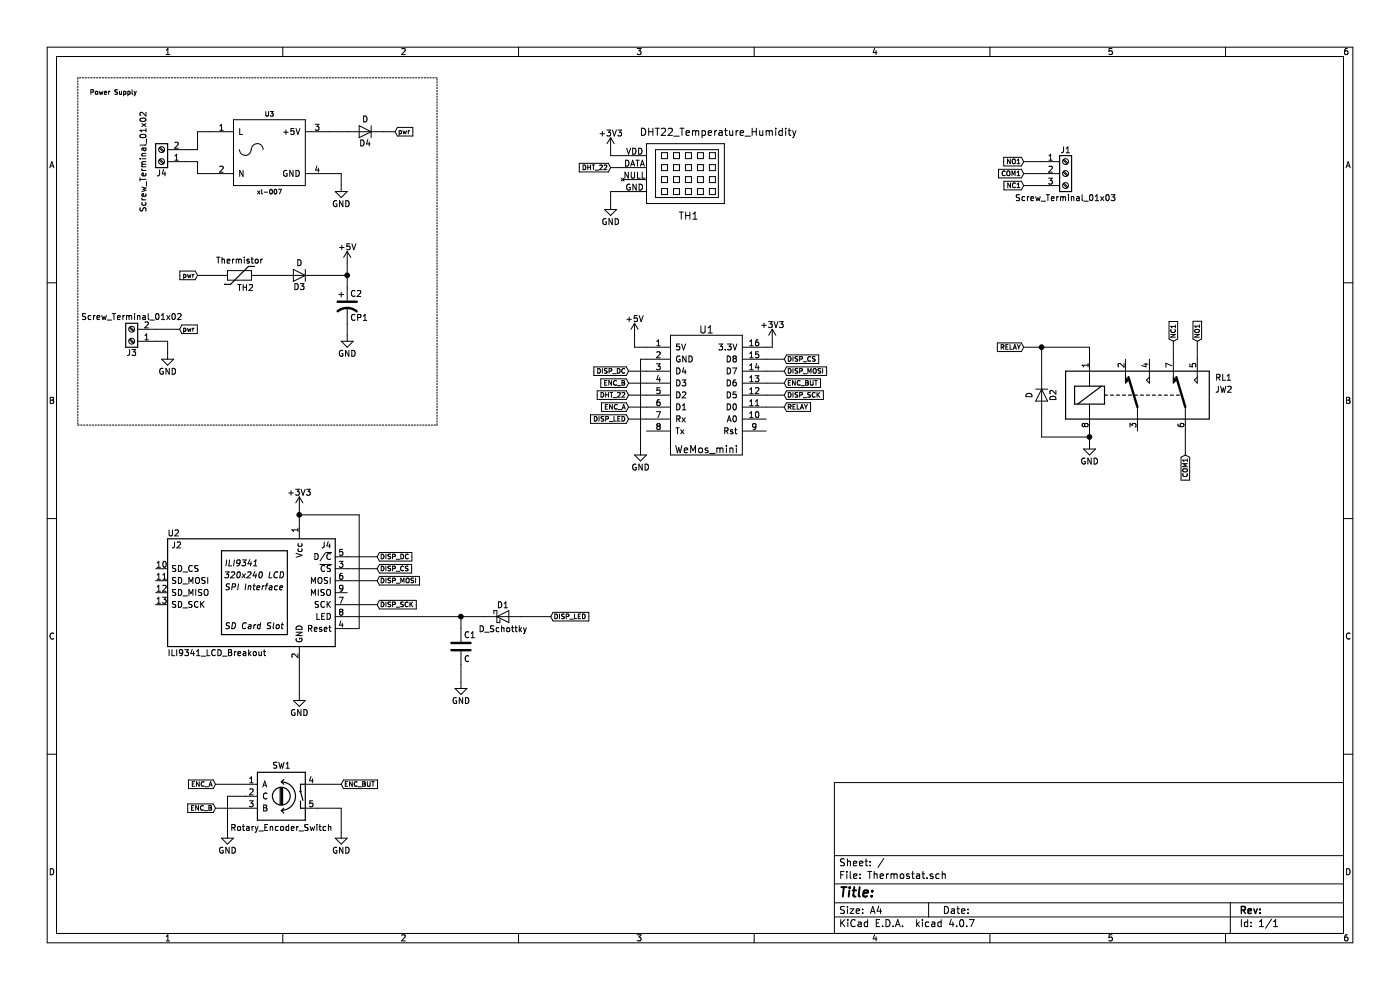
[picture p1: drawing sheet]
EESchema Schematic File Version 2
LIBS:power
LIBS:device
LIBS:switches
LIBS:relays
LIBS:motors
LIBS:transistors
LIBS:conn
LIBS:linear
LIBS:regul
LIBS:74xx
LIBS:cmos4000
LIBS:adc-dac
LIBS:memory
LIBS:xilinx
LIBS:microcontrollers
LIBS:dsp
LIBS:microchip
LIBS:analog_switches
LIBS:motorola
LIBS:texas
LIBS:intel
LIBS:audio
LIBS:interface
LIBS:digital-audio
LIBS:philips
LIBS:display
LIBS:cypress
LIBS:siliconi
LIBS:opto
LIBS:atmel
LIBS:contrib
LIBS:valves
LIBS:wemos_mini
LIBS:sensors
LIBS:Thermostat-cache
EELAYER 25 0
EELAYER END
$Descr A4 11693 8268
encoding utf-8
Sheet 1 1
Title ""
Date ""
Rev ""
Comp ""
Comment1 ""
Comment2 ""
Comment3 ""
Comment4 ""
$EndDescr
$Comp
L WeMos_mini U1
U 1 1
P 5900 3250
F 0 "U1" H 5900 3750 60  0000 C CNN
F 1 "WeMos_mini" H 5900 2750 60  0000 C CNN
F 2 "wemos_d1_mini:D1_mini_board" H 6450 2550 60  0001 C CNN
F 3 "" H 6450 2550 60  0000 C CNN
	1    5900 3250
	1    0    0    -1  
$EndComp
$Comp
L Rotary_Encoder_Switch SW1
U 1 1
P 2350 6650
F 0 "SW1" H 2350 6910 50  0000 C CNN
F 1 "Rotary_Encoder_Switch" H 2350 6390 50  0000 C CNN
F 2 "sparkfun:SF-ROTARY-ENCODER" H 2250 6810 50  0001 C CNN
F 3 "" H 2350 6910 50  0001 C CNN
	1    2350 6650
	1    0    0    -1  
$EndComp
$Comp
L GND #PWR01
U 1 1
P 1900 6950
F 0 "#PWR01" H 1900 6700 50  0001 C CNN
F 1 "GND" H 1900 6800 50  0000 C CNN
F 2 "" H 1900 6950 50  0001 C CNN
F 3 "" H 1900 6950 50  0001 C CNN
	1    1900 6950
	1    0    0    -1  
$EndComp
$Comp
L GND #PWR02
U 1 1
P 2850 6950
F 0 "#PWR02" H 2850 6700 50  0001 C CNN
F 1 "GND" H 2850 6800 50  0000 C CNN
F 2 "" H 2850 6950 50  0001 C CNN
F 3 "" H 2850 6950 50  0001 C CNN
	1    2850 6950
	1    0    0    -1  
$EndComp
Wire Wire Line
	2650 6750 2850 6750
Wire Wire Line
	2850 6750 2850 6950
Wire Wire Line
	1900 6950 1900 6650
Wire Wire Line
	1900 6650 2050 6650
Text GLabel 1800 6550 0    39   Input ~ 0
ENC_A
Text GLabel 1800 6750 0    39   Input ~ 0
ENC_B
Wire Wire Line
	2050 6550 1800 6550
Wire Wire Line
	2050 6750 1800 6750
Text GLabel 2850 6550 2    39   Input ~ 0
ENC_BUT
Wire Wire Line
	2850 6550 2650 6550
Text GLabel 5250 3400 0    39   Input ~ 0
ENC_A
Text GLabel 5250 3200 0    39   Input ~ 0
ENC_B
Text GLabel 6550 3200 2    39   Input ~ 0
ENC_BUT
Wire Wire Line
	6550 3200 6400 3200
Wire Wire Line
	5400 3200 5250 3200
Wire Wire Line
	5400 3400 5250 3400
$Comp
L D D2
U 1 1
P 8700 3300
F 0 "D2" H 8700 3400 50  0000 C CNN
F 1 "D" H 8700 3200 50  0000 C CNN
F 2 "Resistors_Universal:Resistor_SMD+THTuniversal_0805to2512_HandSoldering" H 8700 3300 50  0001 C CNN
F 3 "" H 8700 3300 50  0001 C CNN
	1    8700 3300
	0    1    1    0   
$EndComp
$Comp
L C C1
U 1 1
P 3850 5400
F 0 "C1" H 3875 5500 50  0000 L CNN
F 1 "C" H 3875 5300 50  0000 L CNN
F 2 "Resistors_Universal:Resistor_SMD+THTuniversal_0805to2512_HandSoldering" H 3888 5250 50  0001 C CNN
F 3 "" H 3850 5400 50  0001 C CNN
	1    3850 5400
	1    0    0    -1  
$EndComp
$Comp
L GND #PWR03
U 1 1
P 9100 3700
F 0 "#PWR03" H 9100 3450 50  0001 C CNN
F 1 "GND" H 9100 3550 50  0000 C CNN
F 2 "" H 9100 3700 50  0001 C CNN
F 3 "" H 9100 3700 50  0001 C CNN
	1    9100 3700
	1    0    0    -1  
$EndComp
Wire Wire Line
	9100 3600 9100 3700
Text GLabel 8550 2900 0    39   Input ~ 0
RELAY
Wire Wire Line
	8550 2900 9100 2900
Wire Wire Line
	9100 2900 9100 3000
Wire Wire Line
	8700 3450 8700 3650
Wire Wire Line
	8700 3650 9100 3650
Connection ~ 9100 3650
Wire Wire Line
	8700 3150 8700 2900
Connection ~ 8700 2900
$Comp
L DHT22_Temperature_Humidity TH1
U 1 1
P 5200 1450
F 0 "TH1" V 5550 2000 60  0000 C CNN
F 1 "DHT22_Temperature_Humidity" V 4850 2250 60  0000 C CNN
F 2 "Sensors:DHT22_Temperature_Humidity" H 5200 1450 60  0001 C CNN
F 3 "" H 5200 1450 60  0000 C CNN
	1    5200 1450
	0    1    1    0   
$EndComp
Text GLabel 6550 3400 2    39   Input ~ 0
RELAY
Wire Wire Line
	6550 3400 6400 3400
$Comp
L ILI9341_LCD_Breakout U2
U 1 1
P 2100 4950
F 0 "U2" H 1400 5450 50  0000 L CNN
F 1 "ILI9341_LCD_Breakout" H 1400 4450 50  0000 L CNN
F 2 "ILI9431:ILI9431 2,8 TFT" H 1350 5350 50  0001 C CNN
F 3 "" H 1450 5450 50  0001 C CNN
	1    2100 4950
	1    0    0    -1  
$EndComp
$Comp
L +3V3 #PWR04
U 1 1
P 5100 1250
F 0 "#PWR04" H 5100 1100 50  0001 C CNN
F 1 "+3V3" H 5100 1390 50  0000 C CNN
F 2 "" H 5100 1250 50  0001 C CNN
F 3 "" H 5100 1250 50  0001 C CNN
	1    5100 1250
	1    0    0    -1  
$EndComp
$Comp
L GND #PWR05
U 1 1
P 5100 1700
F 0 "#PWR05" H 5100 1450 50  0001 C CNN
F 1 "GND" H 5100 1550 50  0000 C CNN
F 2 "" H 5100 1700 50  0001 C CNN
F 3 "" H 5100 1700 50  0001 C CNN
	1    5100 1700
	1    0    0    -1  
$EndComp
Wire Wire Line
	5200 1600 5100 1600
Wire Wire Line
	5100 1600 5100 1700
Wire Wire Line
	5200 1300 5100 1300
Wire Wire Line
	5100 1300 5100 1250
Text GLabel 5100 1400 0    39   Input ~ 0
DHT_22
Wire Wire Line
	5100 1400 5200 1400
Text GLabel 5250 3300 0    39   Input ~ 0
DHT_22
Wire Wire Line
	5400 3300 5250 3300
$Comp
L +3V3 #PWR06
U 1 1
P 2500 4250
F 0 "#PWR06" H 2500 4100 50  0001 C CNN
F 1 "+3V3" H 2500 4390 50  0000 C CNN
F 2 "" H 2500 4250 50  0001 C CNN
F 3 "" H 2500 4250 50  0001 C CNN
	1    2500 4250
	1    0    0    -1  
$EndComp
Wire Wire Line
	2500 4250 2500 4350
$Comp
L GND #PWR07
U 1 1
P 2500 5800
F 0 "#PWR07" H 2500 5550 50  0001 C CNN
F 1 "GND" H 2500 5650 50  0000 C CNN
F 2 "" H 2500 5800 50  0001 C CNN
F 3 "" H 2500 5800 50  0001 C CNN
	1    2500 5800
	1    0    0    -1  
$EndComp
Wire Wire Line
	2500 5550 2500 5800
Wire Wire Line
	2500 4300 3000 4300
Wire Wire Line
	3000 4300 3000 5250
Wire Wire Line
	3000 5250 2900 5250
Connection ~ 2500 4300
Wire Wire Line
	2900 5150 4050 5150
Wire Wire Line
	3850 5150 3850 5250
Wire Wire Line
	3850 5550 3850 5700
Connection ~ 3850 5150
Text GLabel 4600 5150 2    39   Input ~ 0
DISP_LED
Wire Wire Line
	4600 5150 4350 5150
$Comp
L GND #PWR08
U 1 1
P 3850 5700
F 0 "#PWR08" H 3850 5450 50  0001 C CNN
F 1 "GND" H 3850 5550 50  0000 C CNN
F 2 "" H 3850 5700 50  0001 C CNN
F 3 "" H 3850 5700 50  0001 C CNN
	1    3850 5700
	1    0    0    -1  
$EndComp
Text GLabel 3150 5050 2    39   Input ~ 0
DISP_SCK
Text GLabel 3150 4850 2    39   Input ~ 0
DISP_MOSI
Text GLabel 3150 4750 2    39   Input ~ 0
DISP_CS
Text GLabel 3150 4650 2    39   Input ~ 0
DISP_DC
Wire Wire Line
	3150 5050 2900 5050
Wire Wire Line
	3150 4850 2900 4850
Wire Wire Line
	3150 4750 2900 4750
Wire Wire Line
	3150 4650 2900 4650
Text GLabel 6550 3300 2    39   Input ~ 0
DISP_SCK
Wire Wire Line
	6550 3300 6400 3300
Text GLabel 6550 3000 2    39   Input ~ 0
DISP_CS
Text GLabel 5250 3100 0    39   Input ~ 0
DISP_DC
Wire Wire Line
	5400 3100 5250 3100
Wire Wire Line
	6550 3000 6400 3000
Text GLabel 6550 3100 2    39   Input ~ 0
DISP_MOSI
Wire Wire Line
	6550 3100 6400 3100
$Comp
L +3V3 #PWR09
U 1 1
P 6450 2850
F 0 "#PWR09" H 6450 2700 50  0001 C CNN
F 1 "+3V3" H 6450 2990 50  0000 C CNN
F 2 "" H 6450 2850 50  0001 C CNN
F 3 "" H 6450 2850 50  0001 C CNN
	1    6450 2850
	1    0    0    -1  
$EndComp
Wire Wire Line
	6450 2850 6450 2900
Wire Wire Line
	6450 2900 6400 2900
$Comp
L GND #PWR010
U 1 1
P 5350 3750
F 0 "#PWR010" H 5350 3500 50  0001 C CNN
F 1 "GND" H 5350 3600 50  0000 C CNN
F 2 "" H 5350 3750 50  0001 C CNN
F 3 "" H 5350 3750 50  0001 C CNN
	1    5350 3750
	1    0    0    -1  
$EndComp
Wire Wire Line
	5400 3000 5350 3000
Wire Wire Line
	5350 3000 5350 3750
Text GLabel 5250 3500 0    39   Input ~ 0
DISP_LED
Wire Wire Line
	5400 3500 5250 3500
$Comp
L Screw_Terminal_01x03 J1
U 1 1
P 8900 1450
F 0 "J1" H 8900 1650 50  0000 C CNN
F 1 "Screw_Terminal_01x03" H 8900 1250 50  0000 C CNN
F 2 "Connectors_Phoenix:PhoenixContact_MC-GF_03x5.08mm_Angled_ThreadedFlange" H 8900 1450 50  0001 C CNN
F 3 "" H 8900 1450 50  0001 C CNN
	1    8900 1450
	1    0    0    -1  
$EndComp
Text GLabel 9900 3800 3    39   Input ~ 0
COM1
Text GLabel 8550 1450 0    39   Input ~ 0
COM1
Text GLabel 9800 2850 1    39   Input ~ 0
NC1
Text GLabel 8550 1550 0    39   Input ~ 0
NC1
Text GLabel 10000 2850 1    39   Input ~ 0
NO1
Text GLabel 8550 1350 0    39   Input ~ 0
NO1
Wire Wire Line
	8550 1550 8700 1550
Wire Wire Line
	8550 1450 8700 1450
Wire Wire Line
	8550 1350 8700 1350
Wire Wire Line
	10000 3000 10000 2850
Wire Wire Line
	9800 3000 9800 2850
Wire Wire Line
	9900 3800 9900 3600
$Comp
L Thermistor TH2
U 1 1
P 2000 2300
F 0 "TH2" V 2100 2350 50  0000 C CNN
F 1 "Thermistor" V 1900 2300 50  0000 C BNN
F 2 "Resistors_Universal:Resistor_SMD+THTuniversal_0805to2512_HandSoldering" H 2000 2300 50  0001 C CNN
F 3 "" H 2000 2300 50  0001 C CNN
	1    2000 2300
	0    1    1    0   
$EndComp
$Comp
L D D3
U 1 1
P 2500 2300
F 0 "D3" H 2500 2400 50  0000 C CNN
F 1 "D" H 2500 2200 50  0000 C CNN
F 2 "Resistors_Universal:Resistor_SMD+THTuniversal_0805to2512_HandSoldering" H 2500 2300 50  0001 C CNN
F 3 "" H 2500 2300 50  0001 C CNN
	1    2500 2300
	-1   0    0    1   
$EndComp
$Comp
L CP1 C2
U 1 1
P 2900 2550
F 0 "C2" H 2925 2650 50  0000 L CNN
F 1 "CP1" H 2925 2450 50  0000 L CNN
F 2 "Resistors_Universal:Resistor_SMD+THTuniversal_0805to2512_HandSoldering" H 2900 2550 50  0001 C CNN
F 3 "" H 2900 2550 50  0001 C CNN
	1    2900 2550
	1    0    0    -1  
$EndComp
$Comp
L GND #PWR011
U 1 1
P 2900 2800
F 0 "#PWR011" H 2900 2550 50  0001 C CNN
F 1 "GND" H 2900 2650 50  0000 C CNN
F 2 "" H 2900 2800 50  0001 C CNN
F 3 "" H 2900 2800 50  0001 C CNN
	1    2900 2800
	1    0    0    -1  
$EndComp
$Comp
L GND #PWR012
U 1 1
P 1400 2950
F 0 "#PWR012" H 1400 2700 50  0001 C CNN
F 1 "GND" H 1400 2800 50  0000 C CNN
F 2 "" H 1400 2950 50  0001 C CNN
F 3 "" H 1400 2950 50  0001 C CNN
	1    1400 2950
	1    0    0    -1  
$EndComp
Wire Wire Line
	2900 2800 2900 2700
$Comp
L Screw_Terminal_01x02 J3
U 1 1
P 1100 2850
F 0 "J3" H 1100 2950 50  0000 C CNN
F 1 "Screw_Terminal_01x02" H 1100 2650 50  0000 C CNN
F 2 "Connectors_Phoenix:PhoenixContact_MC-GF_02x5.08mm_Angled_ThreadedFlange" H 1100 2850 50  0001 C CNN
F 3 "" H 1100 2850 50  0001 C CNN
	1    1100 2850
	-1   0    0    1   
$EndComp
Wire Wire Line
	1300 2750 1500 2750
Wire Wire Line
	2900 2200 2900 2400
Wire Wire Line
	2650 2300 2900 2300
Wire Wire Line
	1300 2850 1400 2850
Wire Wire Line
	1400 2850 1400 2950
$Comp
L +5V #PWR013
U 1 1
P 2900 2200
F 0 "#PWR013" H 2900 2050 50  0001 C CNN
F 1 "+5V" H 2900 2340 50  0000 C CNN
F 2 "" H 2900 2200 50  0001 C CNN
F 3 "" H 2900 2200 50  0001 C CNN
	1    2900 2200
	1    0    0    -1  
$EndComp
Connection ~ 2900 2300
$Comp
L +5V #PWR014
U 1 1
P 5300 2800
F 0 "#PWR014" H 5300 2650 50  0001 C CNN
F 1 "+5V" H 5300 2940 50  0000 C CNN
F 2 "" H 5300 2800 50  0001 C CNN
F 3 "" H 5300 2800 50  0001 C CNN
	1    5300 2800
	1    0    0    -1  
$EndComp
Wire Wire Line
	5400 2900 5300 2900
Wire Wire Line
	5300 2900 5300 2800
$Comp
L D_Schottky D1
U 1 1
P 4200 5150
F 0 "D1" H 4200 5250 50  0000 C CNN
F 1 "D_Schottky" H 4200 5050 50  0000 C CNN
F 2 "Resistors_Universal:Resistor_SMD+THTuniversal_0805to2512_HandSoldering" H 4200 5150 50  0001 C CNN
F 3 "" H 4200 5150 50  0001 C CNN
	1    4200 5150
	1    0    0    -1  
$EndComp
$Comp
L xl-007 U3
U 1 1
P 2250 1300
F 0 "U3" H 2250 1650 39  0000 C CNN
F 1 "xl-007" H 2250 1000 39  0000 C CNN
F 2 "xl007:xl007" H 2150 1300 39  0001 C CNN
F 3 "" H 2150 1300 39  0001 C CNN
	1    2250 1300
	1    0    0    -1  
$EndComp
Text GLabel 1650 2300 0    39   Input ~ 0
pwr
Wire Wire Line
	2200 2300 2350 2300
Text GLabel 1500 2750 2    39   Input ~ 0
pwr
Text GLabel 3300 1100 2    39   Input ~ 0
pwr
Wire Wire Line
	2900 1100 2750 1100
$Comp
L GND #PWR015
U 1 1
P 2850 1550
F 0 "#PWR015" H 2850 1300 50  0001 C CNN
F 1 "GND" H 2850 1400 50  0000 C CNN
F 2 "" H 2850 1550 50  0001 C CNN
F 3 "" H 2850 1550 50  0001 C CNN
	1    2850 1550
	1    0    0    -1  
$EndComp
Wire Wire Line
	2750 1450 2850 1450
Wire Wire Line
	2850 1450 2850 1550
$Comp
L Screw_Terminal_01x02 J4
U 1 1
P 1350 1350
F 0 "J4" H 1350 1450 50  0000 C CNN
F 1 "Screw_Terminal_01x02" V 1500 1350 50  0000 C CNN
F 2 "Connectors_Phoenix:PhoenixContact_MC-GF_02x5.08mm_Angled_ThreadedFlange" H 1350 1350 50  0001 C CNN
F 3 "" H 1350 1350 50  0001 C CNN
	1    1350 1350
	-1   0    0    1   
$EndComp
Wire Wire Line
	1650 1250 1550 1250
Wire Wire Line
	1550 1350 1650 1350
Wire Wire Line
	1750 1100 1650 1100
Wire Wire Line
	1650 1100 1650 1250
Wire Wire Line
	1650 1350 1650 1450
Wire Wire Line
	1650 1450 1750 1450
Wire Notes Line
	650  3550 3650 3550
Wire Notes Line
	3650 3550 3650 650 
Wire Notes Line
	3650 650  650  650 
Wire Notes Line
	650  650  650  3550
Text Notes 750  800  0    39   ~ 0
Power Supply
$Comp
L JW2 RL1
U 1 1
P 9500 3300
F 0 "RL1" H 10150 3450 50  0000 L CNN
F 1 "JW2" H 10150 3350 50  0000 L CNN
F 2 "Relays_THT:Relay_DPDT_Omron_G5V-2" H 10150 3250 50  0001 L CNN
F 3 "" H 9300 3300 50  0001 C CNN
	1    9500 3300
	1    0    0    -1  
$EndComp
$Comp
L D D4
U 1 1
P 3050 1100
F 0 "D4" H 3050 1200 50  0000 C CNN
F 1 "D" H 3050 1000 50  0000 C CNN
F 2 "Resistors_Universal:Resistor_SMD+THTuniversal_0805to2512_HandSoldering" H 3050 1100 50  0001 C CNN
F 3 "" H 3050 1100 50  0001 C CNN
	1    3050 1100
	-1   0    0    1   
$EndComp
Wire Wire Line
	3300 1100 3200 1100
Wire Wire Line
	1800 2300 1650 2300
$EndSCHEMATC
